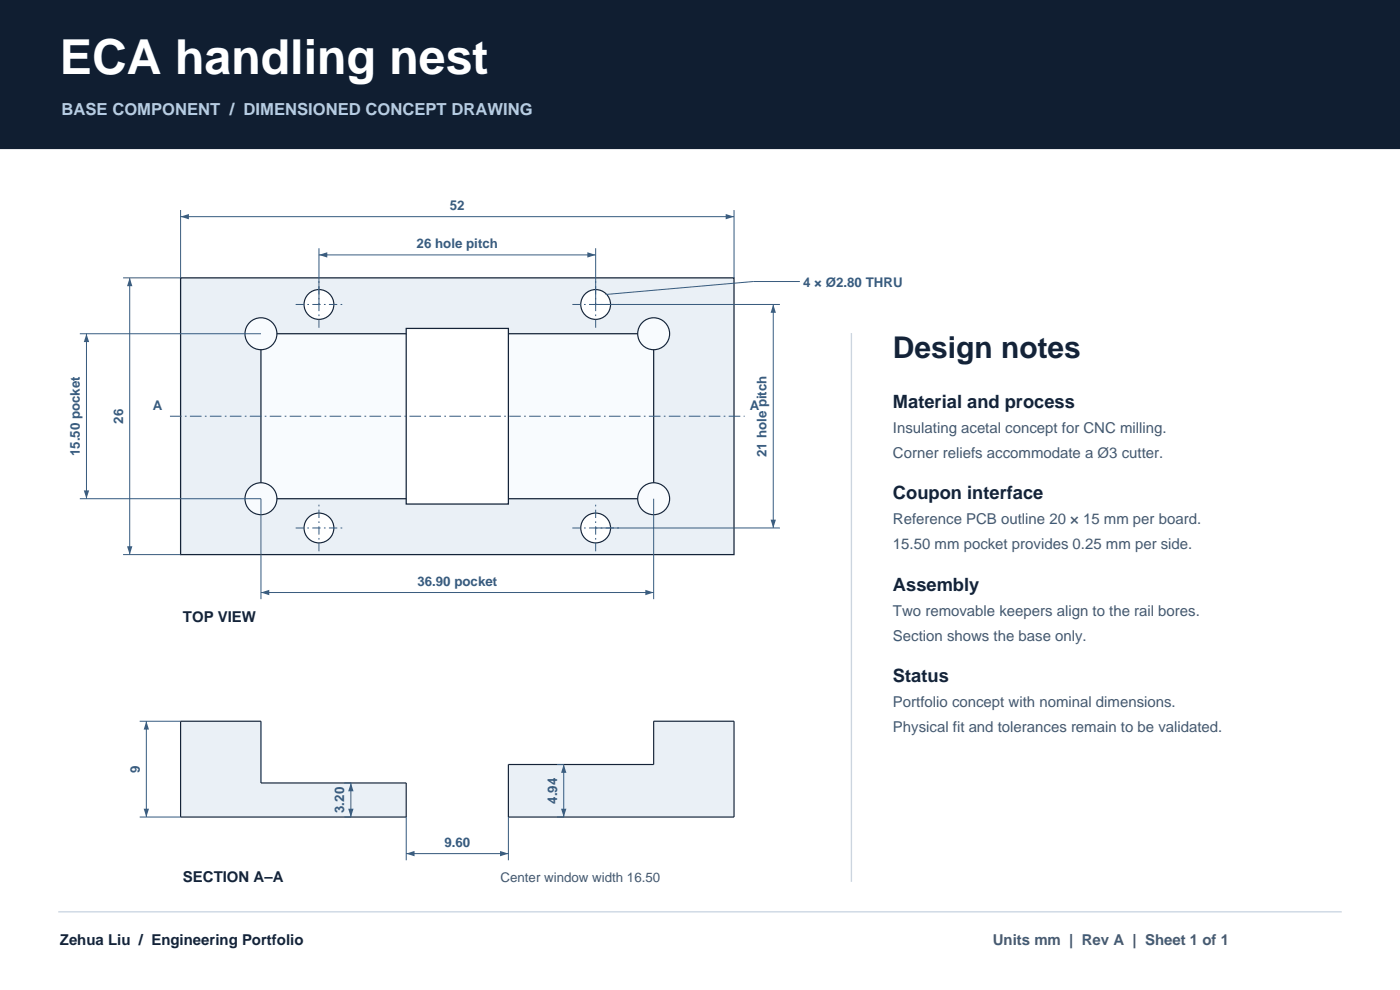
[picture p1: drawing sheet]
<svg xmlns="http://www.w3.org/2000/svg" width="297mm" height="210mm" viewBox="0 0 297 210" stroke-linecap="round" stroke-linejoin="round" font-family="sans-serif">
<path d="M0 -.1h297v31.6h-297z" fill-rule="evenodd" fill="#101e31" stroke="#101e31" stroke-width=".26"/>
<path d="M38.3 58.9h117.4v58.7h-117.4z" fill-rule="evenodd" fill="#eaf0f6" stroke="#142338" stroke-width=".26"/>
<path d="M55.4 70.8h83.3v35h-83.3z" fill-rule="evenodd" fill="#f8fbfe" stroke="#142338" stroke-width=".26"/>
<g fill="#f8fbfe" stroke="#142338" stroke-width=".25">
<circle cx="55.4" cy="105.8" r="3.4"/>
<circle cx="55.4" cy="70.8" r="3.4"/>
<circle cx="138.7" cy="105.8" r="3.4"/>
<circle cx="138.7" cy="70.8" r="3.4"/>
</g>
<path d="M86.2 69.7h21.7v37.2h-21.7z" fill-rule="evenodd" fill="#fff" stroke="#142338" stroke-width=".26"/>
<circle cx="67.7" cy="112" r="3.2" fill="#fff" stroke="#142338" stroke-width=".25"/>
<path d="M62.7 112h9.9M67.7 116.9v-9.8" fill="none" stroke="#355b80" stroke-width=".21" stroke-dasharray="1.8 .7 .4 .7" stroke-linecap="butt"/>
<circle cx="67.7" cy="64.6" r="3.2" fill="#fff" stroke="#142338" stroke-width=".25"/>
<path d="M62.7 64.6h9.9M67.7 69.5v-9.9" fill="none" stroke="#355b80" stroke-width=".21" stroke-dasharray="1.8 .7 .4 .7" stroke-linecap="butt"/>
<circle cx="126.4" cy="112" r="3.2" fill="#fff" stroke="#142338" stroke-width=".25"/>
<path d="M121.4 112h9.9M126.4 116.9v-9.8" fill="none" stroke="#355b80" stroke-width=".21" stroke-dasharray="1.8 .7 .4 .7" stroke-linecap="butt"/>
<circle cx="126.4" cy="64.6" r="3.2" fill="#fff" stroke="#142338" stroke-width=".25"/>
<path d="M121.4 64.6h9.9M126.4 69.5v-9.9" fill="none" stroke="#355b80" stroke-width=".21" stroke-dasharray="1.8 .7 .4 .7" stroke-linecap="butt"/>
<path d="M36.1 88.3h121.9" fill="none" stroke="#355b80" stroke-width=".21" stroke-dasharray="2.5 .7 .4 .7" stroke-linecap="butt"/>
<path d="M38.3 44.5v14.4M38.3 46h117.4M155.7 44.5v14.4" fill="none" stroke="#355b80" stroke-width=".21"/>
<g fill="#355b80">
<path d="M38.3 46l1.8-.6v1.1z"/>
<path d="M154 45.4l1.7 .6-1.7 .5z"/>
</g>
<path d="M67.7 52.7v11.9M67.7 54.1h58.7M126.4 52.7v11.9" fill="none" stroke="#355b80" stroke-width=".21"/>
<g fill="#355b80">
<path d="M67.7 54.1l1.7-.6v1.1z"/>
<path d="M124.6 53.5l1.8 .6-1.8 .5z"/>
</g>
<path d="M55.4 105.8v21.3M138.7 105.8v21.3M55.4 125.7h83.3" fill="none" stroke="#355b80" stroke-width=".21"/>
<g fill="#355b80">
<path d="M55.4 125.7l1.7-.6v1.2z"/>
<path d="M136.9 125.1l1.8 .6-1.8 .6z"/>
</g>
<path d="M26.1 58.9h12.2M27.5 58.9v58.7M26.1 117.6h12.2" fill="none" stroke="#355b80" stroke-width=".21"/>
<g fill="#355b80">
<path d="M27 115.9h1.1l-.6 1.7z"/>
<path d="M27.5 58.9l.6 1.8h-1.1z"/>
</g>
<path d="M16.9 70.8h38.5M18.3 70.8v35M16.9 105.8h38.5" fill="none" stroke="#355b80" stroke-width=".21"/>
<g fill="#355b80">
<path d="M17.8 104h1.1l-.6 1.8z"/>
<path d="M18.3 70.8l.6 1.8h-1.1z"/>
</g>
<path d="M126.4 64.6h39.1M164 64.6v47.4M126.4 112h39.1" fill="none" stroke="#355b80" stroke-width=".21"/>
<g fill="#355b80">
<path d="M163.5 110.2h1.1l-.6 1.8z"/>
<path d="M164 64.6l.6 1.7h-1.1z"/>
</g>
<path d="M169.7 59.7h-9.9l-31.3 2.8M86.2 173.3v9.2M107.9 173.3v9.2M86.2 181.1h21.7" fill="none" stroke="#355b80" stroke-width=".21"/>
<g fill="#eaf0f6" stroke="#eaf0f6" stroke-width=".26">
<path d="M38.3 153h17.1v20.3h-17.1z" fill-rule="evenodd"/>
<path d="M55.4 166.1h30.8v7.2h-30.8z" fill-rule="evenodd"/>
<path d="M107.9 162.2h30.8v11.1h-30.8z" fill-rule="evenodd"/>
<path d="M138.7 153h17v20.3h-17z" fill-rule="evenodd"/>
</g>
<path d="M38.3 153h17.1v13.1h30.8v7.2h-47.9zM107.9 162.2h30.8v-9.2h17v20.3h-47.8z" fill="none" stroke="#142338" stroke-width=".25"/>
<g fill="#355b80">
<path d="M86.2 181.1l1.7-.6v1.1z"/>
<path d="M106.1 180.5l1.8 .6-1.8 .5z"/>
</g>
<path d="M29.6 153h8.7M31 153v20.3M29.6 173.3h8.7" fill="none" stroke="#355b80" stroke-width=".21"/>
<g fill="#355b80">
<path d="M30.5 171.5h1.1l-.6 1.8z"/>
<path d="M31 153l.6 1.8h-1.1z"/>
</g>
<path d="M73 166.1h1.4v7.2h-1.4" fill="none" stroke="#355b80" stroke-width=".21"/>
<g fill="#355b80">
<path d="M73.9 171.5h1.1l-.6 1.8z"/>
<path d="M74.4 166.1l.6 1.8h-1.1z"/>
</g>
<path d="M118.2 162.2h1.4v11.1h-1.4" fill="none" stroke="#355b80" stroke-width=".21"/>
<g fill="#355b80">
<path d="M119 171.5h1.2l-.6 1.8z"/>
<path d="M119.6 162.2l.6 1.7h-1.2z"/>
</g>
<path d="M180.6 70.7v116.4M12.3 193.4h272.4" fill="none" stroke="#cad5e2" stroke-width=".28"/>
<text font-size="10.2" fill="#fff" x="12.7" y="15.6">ECA handling nest</text>
<text font-size="6.3" fill="#142338" x="189.4" y="75.9">Design notes</text>
<g font-size="3.9" fill="#142338">
<text x="189.4" y="86.5">Material and process</text>
<text x="189.4" y="105.9">Coupon interface</text>
<text x="189.4" y="125.3">Assembly</text>
<text x="189.4" y="144.7">Status</text>
</g>
<text font-size="3.5" fill="#b4cce4" x="13.1" y="24.4">BASE COMPONENT / DIMENSIONED CONCEPT DRAWING</text>
<g font-size="3.2" fill="#435970">
<text x="189.4" y="91.8">Insulating acetal concept for CNC milling.</text>
<text x="189.4" y="97.1">Corner reliefs accommodate a Ø3 cutter.</text>
<text x="189.4" y="111.2">Reference PCB outline 20 × 15 mm per board.</text>
<text x="189.4" y="116.5">15.50 mm pocket provides 0.25 mm per side.</text>
<text x="189.4" y="130.6">Two removable keepers align to the rail bores.</text>
<text x="189.4" y="135.9">Section shows the base only.</text>
<text x="189.4" y="150">Portfolio concept with nominal dimensions.</text>
<text x="189.4" y="155.3">Physical fit and tolerances remain to be validated.</text>
<text x="210.6" y="200.5">Units mm | Rev A | Sheet 1 of 1</text>
</g>
<g font-size="3.2" fill="#142338">
<text x="38.8" y="132">TOP VIEW</text>
<text x="38.8" y="187.1">SECTION A–A</text>
<text x="12.7" y="200.5">Zehua Liu / Engineering Portfolio</text>
</g>
<g font-size="2.8" fill="#355b80">
<text x="95.4" y="44.5">52</text>
<text x="88.4" y="52.7">26 hole pitch</text>
<text x="170.4" y="60.8">4 × Ø2.80 THRU</text>
<text x="26.1" y="89.9" transform="rotate(-90 26.1 89.9)">26</text>
<text x="32.4" y="86.9">A</text>
<text x="159.1" y="86.9">A</text>
<text x="16.9" y="96.8" transform="rotate(-90 16.9 96.8)">15.50 pocket</text>
<text x="162.6" y="96.9" transform="rotate(-90 162.6 96.9)">21 hole pitch</text>
<text x="88.5" y="124.3">36.90 pocket</text>
<text x="29.6" y="163.9" transform="rotate(-90 29.6 163.9)">9</text>
<text x="73" y="172.4" transform="rotate(-90 73 172.4)">3.20</text>
<text x="118.2" y="170.5" transform="rotate(-90 118.2 170.5)">4.94</text>
<text x="94.3" y="179.7">9.60</text>
</g>
<text font-size="2.8" fill="#435970" x="106.2" y="187.1">Center window width 16.50</text>
</svg>
